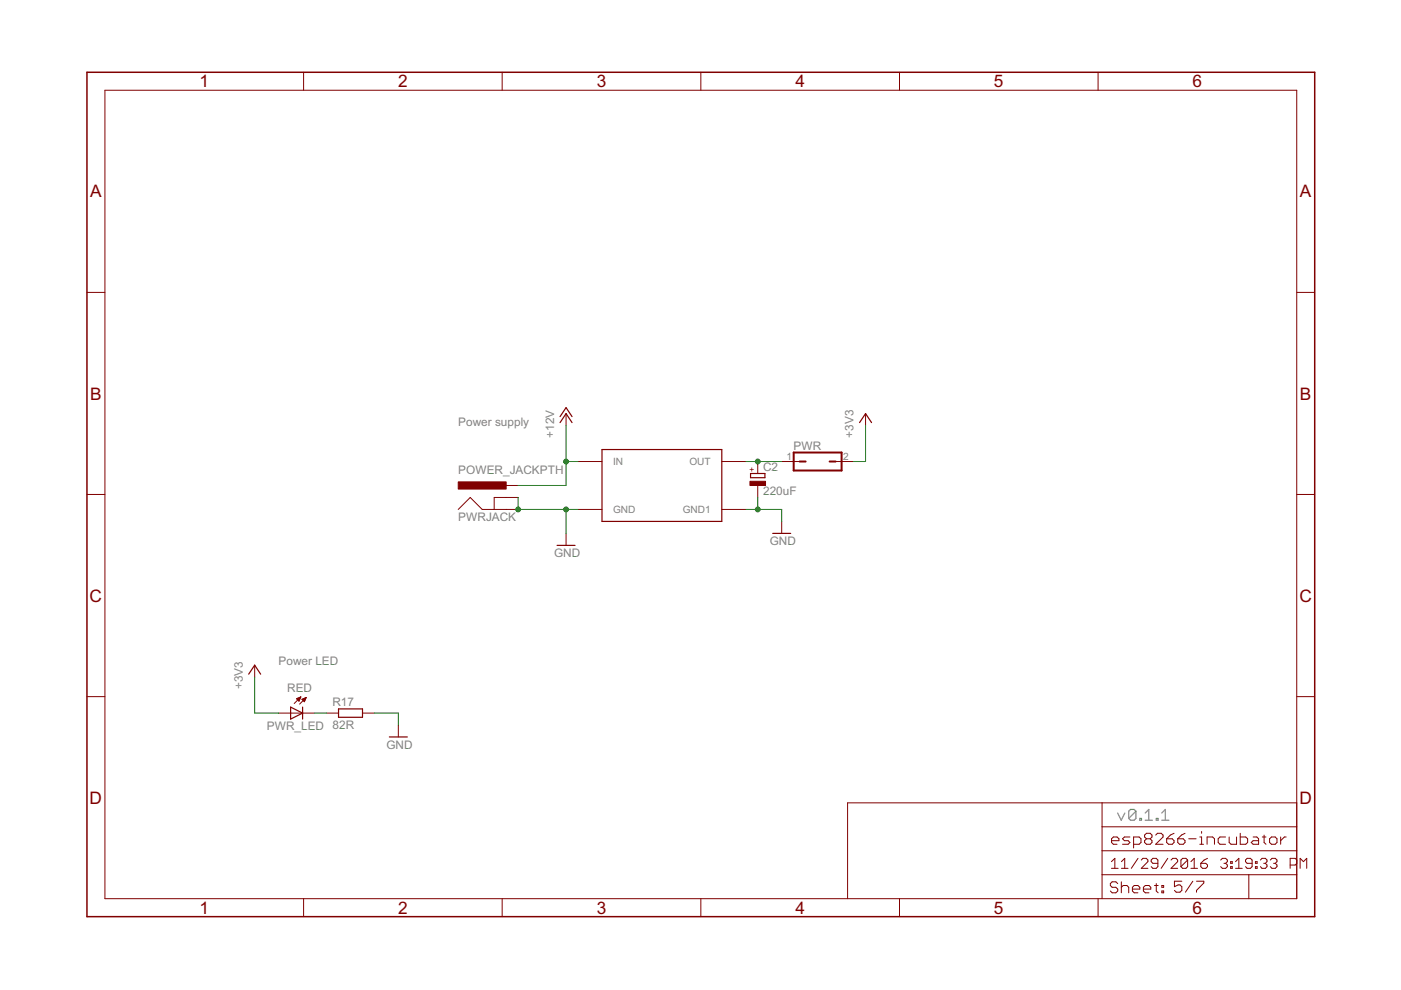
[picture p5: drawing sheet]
<svg xmlns="http://www.w3.org/2000/svg" width="297mm" height="210mm" viewBox="0 0 297 210" stroke-linecap="round" stroke-linejoin="round" font-family="sans-serif">
<path d="M237 172.4l.7 1.5 .8-1.5M240.8 172l-.3-.4h-.8l-.4 .4v1.5M240.8 172v1.5l-.3 .4h-.8l-.4-.4M240.8 172l-1.5 1.5M241.6 173.5h.4v.4h-.4zM242.8 173.9h1.5M242.8 172.4l.8-.8v2.3M245.2 173.5h.3v.4h-.3zM246.3 173.9h1.5M246.3 172.4l.8-.8v2.3" fill="none" stroke="#808080" stroke-width=".25"/>
<g fill="none" stroke="#800000" stroke-width=".21">
<path d="M22.2 19.1h252.7v171.4h-252.7zM64.4 15.3v3.8M106.5 15.3v3.8M148.6 15.3v3.8M190.7 15.3v3.8M232.8 15.3v3.8M18.4 62h3.8M274.9 62h3.8M120 87.7v2.5M122.6 97.9h5M153 97.9h5.1M160.7 97.9v2.5"/>
<path d="M165.7 97.9h3.8M177.2 97.9h3.8M183.5 87.7v2.5M18.4 104.8h3.8M97.2 108l2.5-2.5 2.5 2.5h7.7M107.3 102.9h2.6M109.9 105.5h-5.1v2.5M120 113.1v2.5M122.6 108h5M153 108h5.1M160.7 102.9v2.6M165.7 110.6v2.5"/>
<path d="M274.9 104.8h3.8M18.4 147.7h3.8M54 141v2.6M59.1 151.2h7.6M62.9 148.1l.9-.3-.4 .9zM62.9 148.2h.7M63 148.3h.5M63.1 148h.5M63.1 148.4h.4M63.3 148.5h.1M63.4 148.6h.1M63.4 147.9h.3"/>
<path d="M63.7 147.8h.1M63.8 147.8l-1.4 1.4M64 148.3h.7M64 148.3l.5 .5M64.2 148.4h.5M64.3 148.2h.5M64.3 148.5h.3M64.4 148.6h.2M64.5 148.8h.1M64.6 148h.2M64.8 147.9h.1M64.9 147.9l-1.4 1.4"/>
<path d="M64.9 147.9l-.9 .4M64.9 147.9l-.4 .9M69.2 151.2h2.6M76.9 151.2h2.5M84.5 153.7v2.6M274.9 147.7h3.8M233.7 170.2v20.3M233.7 175.3h41.2M235.7 178.2h1.5v-.4l-.4-.3h-.7l-.4 .3v.8l.4 .4h.7M239.6 177.5h-1.2l-.4 .3 .4 .4h.8l.4 .4-.4 .4h-1.2M240.3 179h1.2l.4-.4v-.8l-.4-.3h-1.2v2.3M243.1 177.8l-.4 .4v.4l.4 .4h.8l.3-.4v-.4l-.3-.4"/>
<path d="M243.1 177.8l-.4-.3v-.4l.4-.4h.8l.3 .4v.4l-.3 .3M243.1 177.8h.8M245 177.1l.4-.4h.8l.4 .4v.4l-1.6 1.5h1.6M247.4 177.8h1.1l.4 .4v.4l-.4 .4h-.7l-.4-.4zM248.9 176.7l-.8 .4-.7 .7M249.7 177.8h1.2l.3 .4v.4l-.3 .4h-.8l-.4-.4zM251.2 176.7l-.7 .4-.8 .7M252 177.8h1.6M254.4 179h.8M254.4 177.5h.4v1.5M254.8 176.3v.4M255.9 179v-1.5h1.2l.4 .3v1.2"/>
<path d="M259.8 177.5h-1.1l-.4 .3v.8l.4 .4h1.1M260.6 177.5v1.1l.4 .4h1.2v-1.5M263 176.7v2.3h1.1l.4-.4v-.8l-.4-.3h-1.1M265.7 177.5h.8l.3 .3v1.2h-1.1l-.4-.4 .4-.4h1.1M267.6 177.5h.8M268 177.1v1.5l.4 .4M269.2 177.8l.4-.3h.8l.3 .3v.8l-.3 .4h-.8l-.4-.4zM271.5 177.5v1.5M272.7 177.5h-.4l-.8 .7M274.9 170.2h-95.2v20.3M64.4 190.5v3.9M106.5 190.5v3.9"/>
<path d="M148.6 190.5v3.9M190.7 190.5v3.9M232.8 190.5v3.9M233.7 185.5h41.2M233.7 180.4h41.2M235.6 182.7l.8-.7v2.1M235.6 184.1h1.5M237 187.3l-.4-.3h-.8l-.4 .3v.4l.4 .4h.8l.4 .4v.4l-.4 .4h-.8l-.4-.4M237.7 187v2.3M237.7 188.1l.4-.4h.8l.4 .4v1.2M237.8 184.1h1.4M237.8 182.7l.7-.7v2.1"/>
<path d="M240.1 188.5h1.6v-.4l-.4-.4h-.8l-.4 .4v.8l.4 .4h.8M241.3 182l-1.4 2.1M242 182.4l.3-.4h.7l.4 .4v.3l-1.4 1.4h1.4M242.4 188.5h1.6v-.4l-.4-.4h-.8l-.4 .4v.8l.4 .4h.8M244.8 187.7h.8M245.2 187.3v1.6l.4 .4M245.5 183h-1.1l-.3-.3v-.3l.3-.4h.7l.4 .4v1.3l-.4 .4h-.7l-.3-.4M246.3 187.7h.4v.4h-.4zM246.3 188.9h.4v.4h-.4zM247.6 182l-1.4 2.1M248.3 182.4l.3-.4h.7l.4 .4v.3l-1.4 1.4h1.4M250.6 186.8h-1.6v1.2l.8-.4h.4l.4 .4v.8l-.4 .4h-.8l-.4-.4"/>
<path d="M251.8 182.4v1.3l-.4 .4h-.7l-.3-.4M251.8 182.4l-.4-.4h-.7l-.3 .4v1.3M251.8 182.4l-1.4 1.3M252.5 184.1h1.4M252.5 182.7l.7-.7v2.1M252.9 186.8l-1.6 2.4M253.7 186.8h1.5v.4l-1.5 1.6v.4M254.6 183h1.1l.3 .4v.3l-.3 .4h-.7l-.4-.4zM256 182l-.7 .4-.7 .6M258.8 182.4l.4-.4h.7l.3 .4v.3l-.3 .3M259.5 183h.4M259.9 183l.3 .4v.3l-.3 .4h-.7l-.4-.4"/>
<path d="M260.9 183.7h.4v.4h-.4zM260.9 182.7h.4v.3h-.4zM262 184.1h1.4M262 182.7l.7-.7v2.1M264.8 185.5v5M265.5 183h-1.1l-.3-.3v-.3l.3-.4h.7l.4 .4v1.3l-.4 .4h-.7l-.3-.4M266.2 183.7h.3v.4h-.3zM266.2 182.7h.3v.3h-.3zM267.2 182.4l.4-.4h.7l.3 .4v.3l-.3 .3M267.9 183h.4M268.3 183l.3 .4v.3l-.3 .4h-.7l-.4-.4M269.3 182.4l.4-.4h.7l.3 .4v.3l-.3 .3"/>
<path d="M270 183h.4M270.4 183l.3 .4v.3l-.3 .4h-.7l-.4-.4M275 182.4l-.4-.4h-1.1v2.1M275 183l-.4 .4h-1.1M275.7 184.1v-2.1l.7 .7 .7-.7v2.1"/>
</g>
<path d="M18.4 15.3h260.3v179.1h-260.3z" fill="none" stroke="#800000" stroke-width=".32"/>
<path d="M118.7 89.6l1.3-1.9 1.3 1.9M118.7 88.3l1.3-1.9 1.3 1.9M127.6 95.3h25.4v15.3h-25.4zM182.2 89.6l1.3-1.9 1.3 1.9M118.1 115.6h3.8M159.1 100.4h3.1v.9h-3.1zM163.8 113.1h3.8M52.7 142.9l1.3-1.9 1.3 1.9M61.6 149.9l2.6 1.3-2.6 1.3zM64.2 149.9v2.6M71.8 150.3h5.1v1.8h-5.1zM82.5 156.3h3.9" fill="none" stroke="#800000" stroke-width=".25"/>
<g fill="#800000" stroke="#800000" stroke-width=".21">
<path d="M159 102h3.3v.9h-3.3z"/>
<path d="M97.2 102.2h10.1v1.5h-10.1z"/>
</g>
<path d="M168.3 95.9h10.1v3.9h-10.1zM169.5 97.9h1.3M175.9 97.9h1.3" fill="none" stroke="#800000" stroke-width=".42"/>
<path d="M120 90.2v12.7h-10.1M120 97.9h2.6M158.1 97.9h7.6M183.5 90.2v7.7h-2.5M109.9 105.5v2.5h12.7M120 108v5.1M158.1 108h7.6v2.6M160.7 105.5v2.5M54 143.6v7.6h5.1M66.7 151.2h2.5M79.4 151.2h5.1v2.5" fill="none" stroke="#008000" stroke-width=".21"/>
<g fill="#008000" stroke="#008000" stroke-width=".21">
<circle cx="160.7" cy="108" r=".51"/>
<circle cx="109.9" cy="108" r=".51"/>
<circle cx="120" cy="108" r=".51"/>
<circle cx="160.7" cy="97.9" r=".51"/>
<circle cx="120" cy="97.9" r=".51"/>
</g>
<g font-size="4.1" fill="#800000">
<text x="42.3" y="18.5">1</text>
<text x="84.4" y="18.5">2</text>
<text x="126.5" y="18.5">3</text>
<text x="168.6" y="18.5">4</text>
<text x="210.7" y="18.5">5</text>
<text x="252.9" y="18.5">6</text>
<text x="19.1" y="41.9">A</text>
<text x="275.6" y="41.9">A</text>
<text x="19.1" y="84.7">B</text>
<text x="275.6" y="84.7">B</text>
<text x="19" y="127.6">C</text>
<text x="275.5" y="127.6">C</text>
<text x="19" y="170.4">D</text>
<text x="275.5" y="170.4">D</text>
<text x="42.3" y="193.7">1</text>
<text x="84.4" y="193.7">2</text>
<text x="126.5" y="193.7">3</text>
<text x="168.6" y="193.7">4</text>
<text x="210.7" y="193.7">5</text>
<text x="252.9" y="193.7">6</text>
</g>
<g font-size="2.8" fill="#808080">
<text x="97.2" y="90.2">Power supply</text>
<text x="117.5" y="92.8" transform="rotate(-90 117.5 92.8)">+12V</text>
<text x="168.3" y="95.3">PWR</text>
<text x="181" y="92.8" transform="rotate(-90 181 92.8)">+3V3</text>
<text x="97.2" y="100.4">POWER_JACKPTH</text>
<text x="161.8" y="99.9">C2</text>
<text x="161.8" y="105">220uF</text>
<text x="97.2" y="110.6">PWRJACK</text>
<text x="117.5" y="118.2">GND</text>
<text x="163.2" y="115.6">GND</text>
<text x="59.1" y="141">Power LED</text>
<text x="51.5" y="146.1" transform="rotate(-90 51.5 146.1)">+3V3</text>
<text x="60.9" y="146.7">RED</text>
<text x="70.5" y="149.7">R17</text>
<text x="56.6" y="154.7">PWR_LED 82R</text>
<text x="81.9" y="158.8">GND</text>
</g>
<g font-size="2.4" fill="#808080">
<text x="130" y="98.6">IN</text>
<text x="146.2" y="98.6">OUT</text>
<text x="166.7" y="97.5">1</text>
<text x="178.8" y="97.5">2</text>
<text x="130" y="108.8">GND</text>
<text x="144.7" y="108.8">GND1</text>
</g>
<text font-size="2" fill="#800000" x="160.1" y="100" transform="rotate(-90 160.1 100)">+</text>
</svg>
